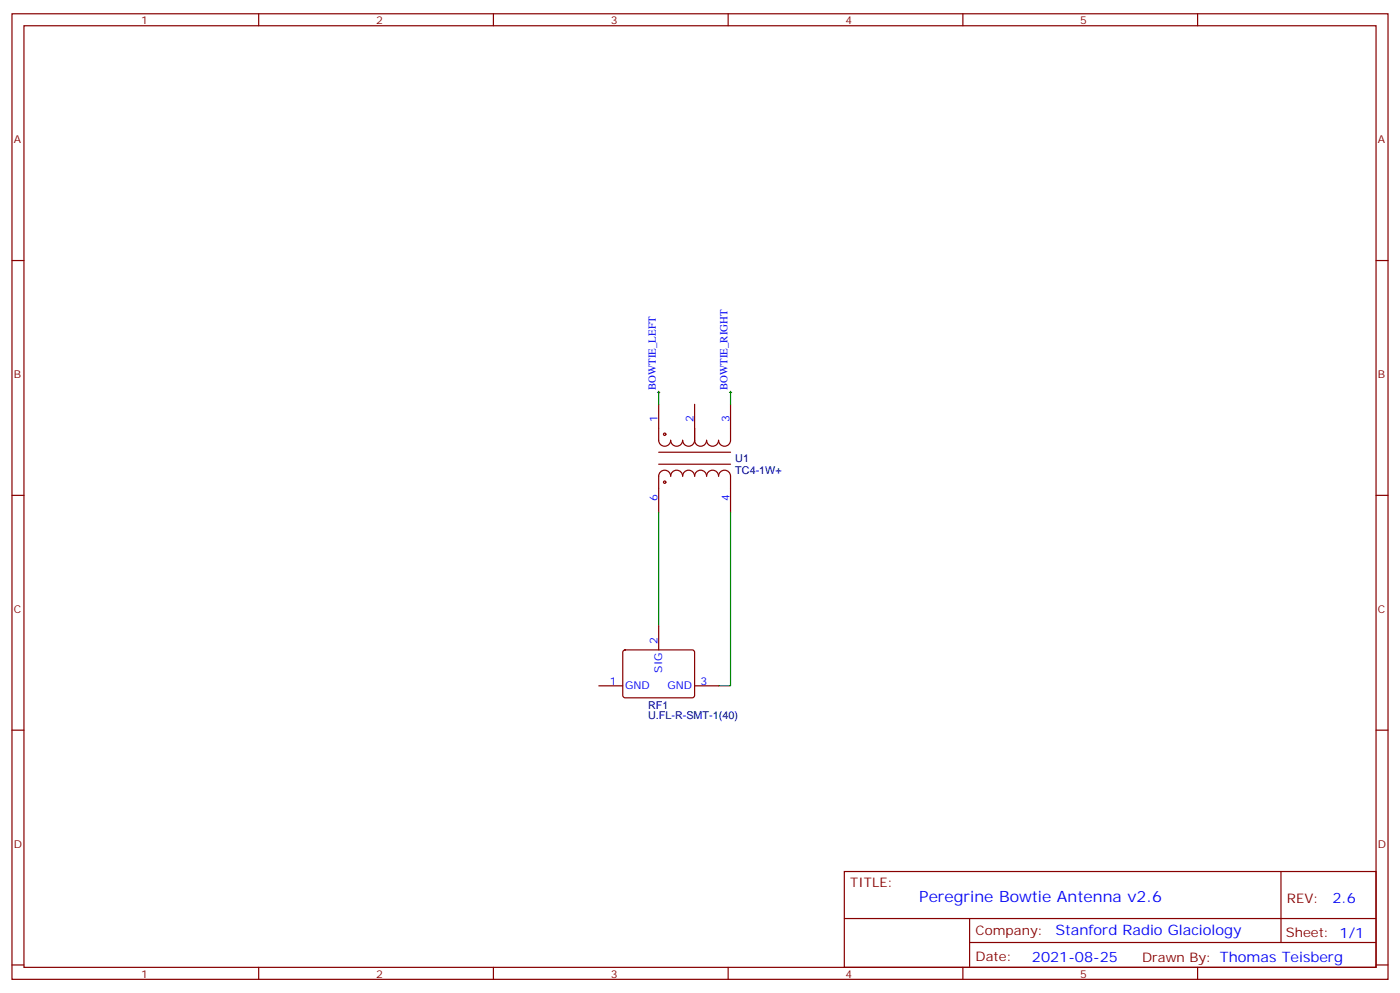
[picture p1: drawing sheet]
<svg xmlns="http://www.w3.org/2000/svg" width="412mm" height="292mm" viewBox="0 0 412 292" stroke-linecap="round" stroke-linejoin="round" font-family="sans-serif">
<g fill="none" stroke="#870000" stroke-width=".35">
<path d="M3.5 4.1h405.4v284.3h-405.4zM7.1 7.6h398.2v277.3h-398.2zM76.2 4.1v3.5M145.3 4.1v3.5M214.5 4.1v3.5M283.6 4.1v3.5M352.8 4.1v3.5M3.5 76.7h3.6M405.3 76.7h3.6M194 119.1v10.5a1.76 1.76 0 0 0 1.8 1.8 1.76 1.76 0 0 0 1.8-1.8 1.76 1.76 0 0 0 1.7 1.8 1.76 1.76 0 0 0 1.8-1.8 1.76 1.76 0 0 0 1.7 1.8 1.76 1.76 0 0 0 1.8-1.8M204.6 119.1v10.5M215.2 119.1v10.5a1.76 1.76 0 0 1-1.8 1.8 1.76 1.76 0 0 1-1.7-1.8 1.76 1.76 0 0 1-1.8 1.8 1.76 1.76 0 0 1-1.8-1.8 1.76 1.76 0 0 1-1.7 1.8 1.76 1.76 0 0 1-1.8-1.8"/>
<path d="M194 133.2h21.2M194 136.7h21.2M3.5 145.9h3.6M194 150.8v-10.6a1.76 1.76 0 0 1 1.8-1.7 1.76 1.76 0 0 1 1.8 1.7 1.76 1.76 0 0 1 1.7-1.7 1.76 1.76 0 0 1 1.8 1.7 1.76 1.76 0 0 1 1.7-1.7 1.76 1.76 0 0 1 1.8 1.7 1.76 1.76 0 0 1 1.8-1.7 1.76 1.76 0 0 1 1.7 1.7 1.76 1.76 0 0 1 1.8-1.7 1.76 1.76 0 0 1 1.8 1.7 1.76 1.76 0 0 1 1.7-1.7 1.76 1.76 0 0 1 1.8 1.7v10.6M405.3 145.9h3.6M183.7 191.6l.4-.2h20.1l.4 .7-.1 13-.6 .4-20-.1-.5-.6v-12.7zM194 184.3v7.1M3.5 215h3.6M176.4 202h7M204.6 202h7.1M405.3 215h3.6M248.7 256.6h156.6v28.3h-156.6z"/>
<path d="M377.3 256.7v20.8M248.7 270.5h156.5M285.6 277.5h119.6M285.6 270.5v14.1M3.5 284.2h3.6M76.2 284.9v3.5M145.3 284.9v3.5M214.5 284.9v3.5M283.6 284.9v3.5M352.8 284.9v3.5M405.3 284.2h3.6"/>
<circle cx="195.8" cy="127.9" r=".35"/>
<circle cx="195.8" cy="142" r=".35"/>
</g>
<path d="M194 115.5v3.6M215.2 115.5v3.6M194 150.8v33.5M215.2 150.8v51.2h-3.5" fill="none" stroke="#008700" stroke-width=".35"/>
<path d="M193.7 115.5h.7M194 115.2v.7M214.8 115.5h.7M215.2 115.2v.7" fill="none" stroke="#000" stroke-width=".29"/>
<text font-size="4.6" fill="#00f" x="270.8" y="265.7">Peregrine Bowtie Antenna v2.6</text>
<g font-size="4.2" fill="#00f">
<text x="392.5" y="265.9">2.6</text>
<text x="310.9" y="275.5">Stanford Radio Glaciology</text>
<text x="304" y="283.3">2021-08-25</text>
</g>
<g font-size="3.9" fill="#800">
<text x="250.5" y="261.2">TITLE:</text>
<text x="379.1" y="265.9">REV:</text>
<text x="287.4" y="275.4">Company:</text>
<text x="378.7" y="276">Sheet: 1/1</text>
<text x="287.4" y="283.1">Date:</text>
<text x="336.4" y="283.2">Drawn By: Thomas Teisberg</text>
</g>
<g font-size="3.2" fill="#800">
<text x="41.6" y="7.1">1</text>
<text x="110.8" y="7.1">2</text>
<text x="179.9" y="7.1">3</text>
<text x="249.1" y="7.1">4</text>
<text x="318.2" y="7.1">5</text>
<text x="4.1" y="42.2">A</text>
<text x="405.9" y="42.2">A</text>
<text x="4.1" y="111.3">B</text>
<text x="405.9" y="111.3">B</text>
<text x="4.1" y="180.4">C</text>
<text x="405.9" y="180.4">C</text>
<text x="4.1" y="249.6">D</text>
<text x="405.9" y="249.6">D</text>
<text x="41.6" y="287.9">1</text>
<text x="110.8" y="287.9">2</text>
<text x="179.9" y="287.9">3</text>
<text x="249.1" y="287.9">4</text>
<text x="318.2" y="287.9">5</text>
</g>
<g font-size="3.2" fill="#00f">
<text x="193.1" y="114.8" transform="rotate(-90 193.1 114.8)">BOWTIE_LEFT</text>
<text x="214.3" y="114.8" transform="rotate(-90 214.3 114.8)">BOWTIE_RIGHT</text>
<text x="193.7" y="124.4" transform="rotate(-90 193.7 124.4)">1</text>
<text x="204.3" y="124.4" transform="rotate(-90 204.3 124.4)">2</text>
<text x="214.8" y="124.4" transform="rotate(-90 214.8 124.4)">3</text>
<text x="193.7" y="147.5" transform="rotate(-90 193.7 147.5)">6</text>
<text x="214.8" y="147.5" transform="rotate(-90 214.8 147.5)">4</text>
<text x="193.7" y="189.6" transform="rotate(-90 193.7 189.6)">2</text>
<text x="179.7" y="201.6">1</text>
<text x="184.1" y="203">GND</text>
<text x="195.1" y="198" transform="rotate(-90 195.1 198)">SIG</text>
<text x="196.6" y="203">GND</text>
<text x="206.4" y="201.6">3</text>
</g>
<g font-size="3.2" fill="#000080">
<text x="216.6" y="136.2">U1</text>
<text x="216.6" y="139.5">TC4-1W+</text>
<text x="190.9" y="208.7">RF1</text>
<text x="190.9" y="211.8">U.FL-R-SMT-1(40)</text>
</g>
</svg>
